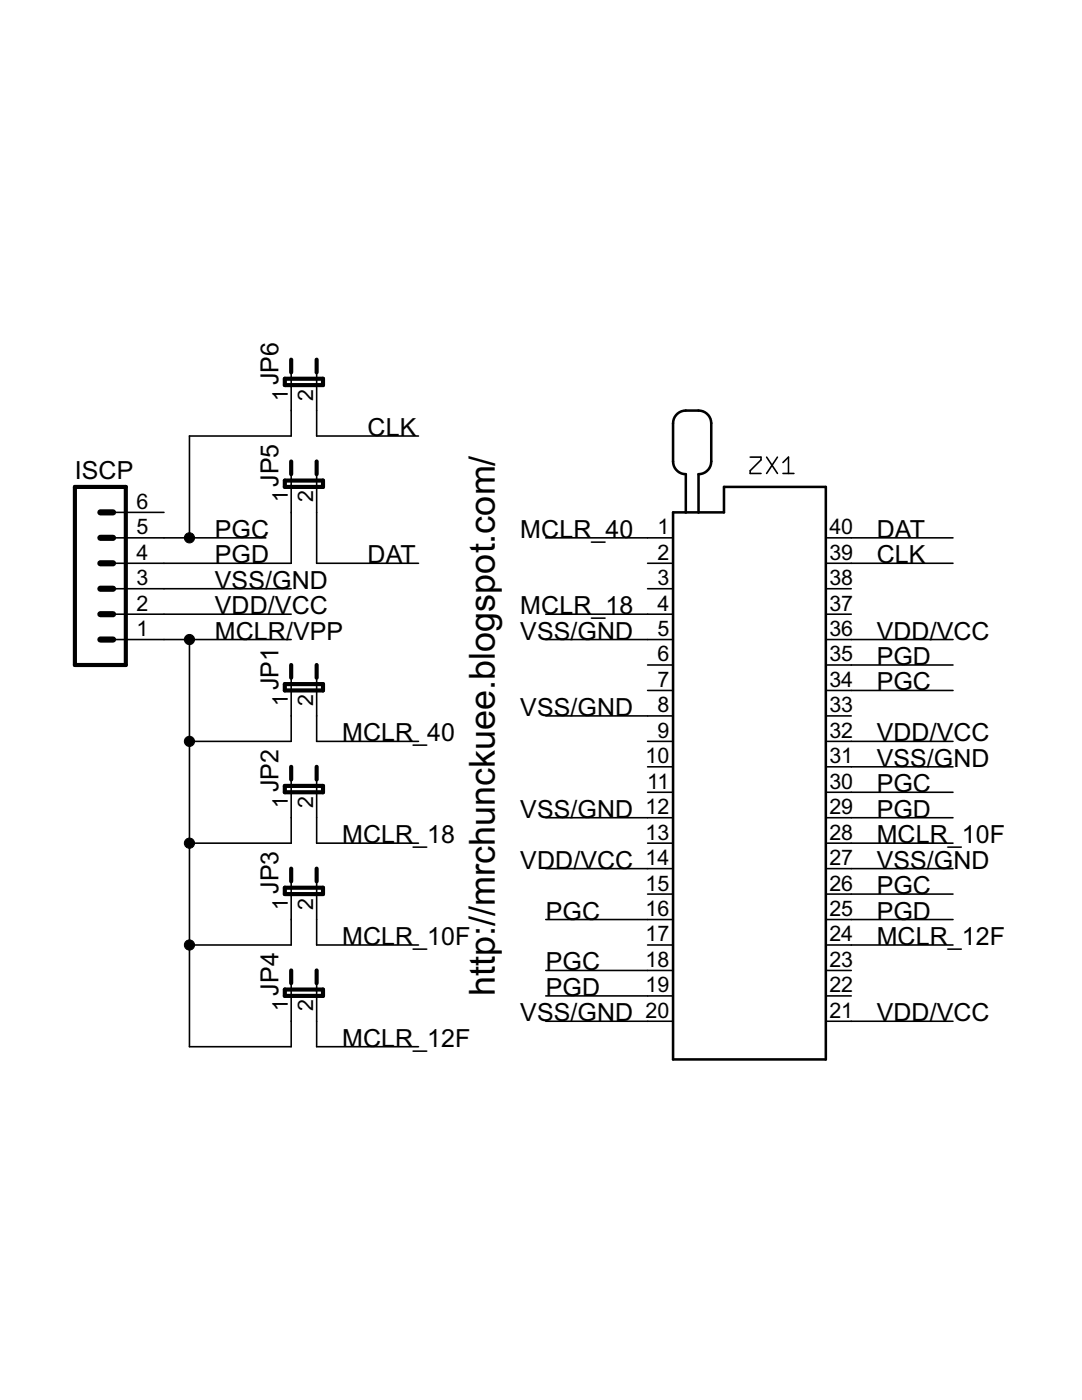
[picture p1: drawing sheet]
<svg xmlns="http://www.w3.org/2000/svg" width="216mm" height="279mm" viewBox="0 0 216 279" stroke-linecap="round" stroke-linejoin="round" font-family="sans-serif">
<g fill="none" stroke="#000" stroke-width=".32">
<path d="M58.1 74.3v12.7h-20.3v20.3M63.2 74.3v12.7h20.3M58.1 94.6v17.8h-35.5M63.2 94.6v17.8h20.3M149.7 91.2h2.1v.6l-2.1 2.1v.6h2.1M153 91.2l2.1 3.3M155.1 91.2l-2.1 3.3M156.2 94.5h2.2M156.2 92.3l1.1-1.1v3.3M22.6 107.3h30.4M22.6 117.5h35.5M22.6 102.3h10.1"/>
<path d="M108.9 107.3h25.4M129.2 112.4h5.1M129.2 117.5h5.1M164.8 107.3h25.4M164.8 112.4h25.4M164.8 117.5h5.1M22.6 122.6h35.5M22.6 127.6h35.5M37.8 127.6v81.3h20.3v-12.7M58.1 135.3v12.7h-20.3M63.2 135.3v12.7h20.3M108.9 122.6h25.4"/>
<path d="M108.9 127.6h25.4M129.2 132.7h5.1M129.2 137.8h5.1M164.8 122.6h5.1M164.8 127.6h25.4M164.8 132.7h25.4M164.8 137.8h25.4M58.1 155.6v12.7h-20.3M63.2 155.6v12.7h20.3M108.9 142.9h25.4M129.2 148h5.1M129.2 153h5.1"/>
<path d="M129.2 158.1h5.1M164.8 142.9h5.1M164.8 148h25.4M164.8 153h25.4M164.8 158.1h25.4M58.1 175.9v12.7h-20.3M63.2 175.9v12.7h20.3M108.9 163.2h25.4M108.9 173.4h25.4M129.2 168.3h5.1M129.2 178.4h5.1M164.8 163.2h25.4"/>
<path d="M164.8 168.3h25.4M164.8 173.4h25.4M164.8 178.4h25.4M63.2 196.2v12.7h20.3M108.9 183.5h25.4M108.9 193.7h25.4M108.9 198.8h25.4M129.2 188.6h5.1M164.8 183.5h25.4M164.8 188.6h25.4M164.8 193.7h5.1M164.8 198.8h5.1"/>
<path d="M108.9 203.8h25.4M164.8 203.8h25.4"/>
</g>
<path d="M134.3 102.3h10.2v-5.1h20.3v114.2h-30.5zM136.8 102.3v-7.7a2.54 2.54 0 0 1-2.5-2.5v-7.6a2.54 2.54 0 0 1 2.5-2.6h2.6a2.54 2.54 0 0 1 2.5 2.6v7.6a2.54 2.54 0 0 1-2.5 2.5v7.7" fill="none" stroke="#000" stroke-width=".51"/>
<g fill="none" stroke="#000" stroke-width=".83">
<path d="M56.8 75.6h7.7v1.3h-7.7zM58.1 71.8v2.5M63.2 71.8v2.5M14.9 97.2h10.2v35.5h-10.2zM56.8 95.9h7.7v1.3h-7.7zM58.1 92.1v2.5M63.2 92.1v2.5M56.8 136.5h7.7v1.3h-7.7zM58.1 132.7v2.6M63.2 132.7v2.6M56.8 156.8h7.7v1.3h-7.7zM58.1 153v2.6"/>
<path d="M63.2 153v2.6M56.8 177.2h7.7v1.2h-7.7zM58.1 173.4v2.5M63.2 173.4v2.5M56.8 197.5h7.7v1.3h-7.7zM58.1 193.7v2.5M63.2 193.7v2.5"/>
</g>
<path d="M20 117.5h2.6M20 107.3h2.6M20 112.4h2.6M20 102.3h2.6M20 122.6h2.6M20 127.6h2.6" fill="none" stroke="#000" stroke-width="1.2"/>
<g fill="#000" stroke="#000" stroke-width=".2">
<circle cx="37.8" cy="107.3" r="1.02"/>
<circle cx="37.8" cy="127.6" r="1.02"/>
<circle cx="37.8" cy="148" r="1.02"/>
<circle cx="37.8" cy="168.3" r="1.02"/>
<circle cx="37.8" cy="188.6" r="1.02"/>
</g>
<text font-size="8" x="98.7" y="198.7" transform="rotate(-90 98.7 198.7)">http:/ mrchunckuee.blogspot.com/</text>
<g font-size="5.6">
<text x="55.6" y="76.9" transform="rotate(-90 55.6 76.9)">JP6</text>
<text x="73.3" y="87">CLK</text>
<text x="14.9" y="95.7">ISCP</text>
<text x="55.6" y="97.2" transform="rotate(-90 55.6 97.2)">JP5</text>
<text x="42.9" y="107.3">PGC</text>
<text x="103.8" y="107.3">MCLR_40</text>
<text x="174.9" y="107.3">DAT</text>
<text x="42.9" y="112.4">PGD</text>
<text x="73.3" y="112.4">DAT</text>
<text x="174.9" y="112.4">CLK</text>
<text x="42.9" y="117.5">VSS/GND</text>
<text x="42.9" y="122.6">VDD/VCC</text>
<text x="103.8" y="122.6">MCLR_18</text>
<text x="42.9" y="127.6">MCLR/VPP</text>
<text x="103.8" y="127.6">VSS/GND</text>
<text x="174.9" y="127.6">VDD/VCC</text>
<text x="55.6" y="137.8" transform="rotate(-90 55.6 137.8)">JP1</text>
<text x="174.9" y="137.8">PGC</text>
<text x="174.9" y="132.7">PGD</text>
<text x="103.8" y="142.9">VSS/GND</text>
<text x="68.3" y="148">MCLR_40</text>
<text x="174.9" y="148">VDD/VCC</text>
<text x="174.9" y="153">VSS/GND</text>
<text x="55.6" y="158.1" transform="rotate(-90 55.6 158.1)">JP2</text>
<text x="174.9" y="158.1">PGC</text>
<text x="103.8" y="163.2">VSS/GND</text>
<text x="174.9" y="163.2">PGD</text>
<text x="68.3" y="168.3">MCLR_18</text>
<text x="103.8" y="173.4">VDD/VCC</text>
<text x="174.9" y="173.4">VSS/GND</text>
<text x="174.9" y="168.3">MCLR_10F</text>
<text x="55.6" y="178.4" transform="rotate(-90 55.6 178.4)">JP3</text>
<text x="174.9" y="178.4">PGC</text>
<text x="108.9" y="183.5">PGC</text>
<text x="174.9" y="183.5">PGD</text>
<text x="68.3" y="188.6">MCLR_10F</text>
<text x="174.9" y="188.6">MCLR_12F</text>
<text x="108.9" y="193.7">PGC</text>
<text x="55.6" y="198.7" transform="rotate(-90 55.6 198.7)">JP4</text>
<text x="103.8" y="203.8">VSS/GND</text>
<text x="108.9" y="198.7">PGD</text>
<text x="174.9" y="203.8">VDD/VCC</text>
<text x="68.3" y="208.9">MCLR_12F</text>
</g>
<g font-size="4.8">
<text x="57.4" y="80" transform="rotate(-90 57.4 80)">1</text>
<text x="62.5" y="80" transform="rotate(-90 62.5 80)">2</text>
<text x="27.2" y="101.5">6</text>
<text x="57.4" y="100.3" transform="rotate(-90 57.4 100.3)">1</text>
<text x="62.5" y="100.3" transform="rotate(-90 62.5 100.3)">2</text>
<text x="27.2" y="106.6">5</text>
<text x="131.2" y="106.6">1</text>
<text x="165.5" y="106.6">40</text>
<text x="27.2" y="111.7">4</text>
<text x="131.2" y="111.7">2</text>
<text x="165.5" y="111.7">39</text>
<text x="27.2" y="116.8">3</text>
<text x="131.2" y="116.8">3</text>
<text x="165.5" y="116.8">38</text>
<text x="27.2" y="121.9">2</text>
<text x="131.2" y="121.9">4</text>
<text x="165.5" y="121.9">37</text>
<text x="27.2" y="126.9">1</text>
<text x="131.2" y="126.9">5</text>
<text x="165.5" y="126.9">36</text>
<text x="131.2" y="132">6</text>
<text x="131.2" y="137.1">7</text>
<text x="165.5" y="137.1">34</text>
<text x="165.5" y="132">35</text>
<text x="57.4" y="140.9" transform="rotate(-90 57.4 140.9)">1</text>
<text x="62.5" y="140.9" transform="rotate(-90 62.5 140.9)">2</text>
<text x="131.2" y="142.2">8</text>
<text x="165.5" y="142.2">33</text>
<text x="131.2" y="147.2">9</text>
<text x="165.5" y="147.2">32</text>
<text x="128.8" y="152.3">10</text>
<text x="165.5" y="152.3">31</text>
<text x="57.4" y="161.2" transform="rotate(-90 57.4 161.2)">1</text>
<text x="62.5" y="161.2" transform="rotate(-90 62.5 161.2)">2</text>
<text x="129.1" y="157.4">11</text>
<text x="165.5" y="157.4">30</text>
<text x="128.8" y="162.5">12</text>
<text x="128.8" y="167.6">13</text>
<text x="165.5" y="167.6">28</text>
<text x="165.5" y="162.5">29</text>
<text x="128.8" y="172.6">14</text>
<text x="165.5" y="172.6">27</text>
<text x="128.8" y="177.7">15</text>
<text x="165.5" y="177.7">26</text>
<text x="57.4" y="181.5" transform="rotate(-90 57.4 181.5)">1</text>
<text x="62.5" y="181.5" transform="rotate(-90 62.5 181.5)">2</text>
<text x="128.8" y="182.8">16</text>
<text x="165.5" y="182.8">25</text>
<text x="128.8" y="187.9">17</text>
<text x="165.5" y="187.9">24</text>
<text x="128.8" y="193">18</text>
<text x="165.5" y="193">23</text>
<text x="57.4" y="201.8" transform="rotate(-90 57.4 201.8)">1</text>
<text x="62.5" y="201.8" transform="rotate(-90 62.5 201.8)">2</text>
<text x="128.8" y="198">19</text>
<text x="128.8" y="203.1">20</text>
<text x="165.5" y="203.1">21</text>
<text x="165.5" y="198">22</text>
</g>
</svg>
